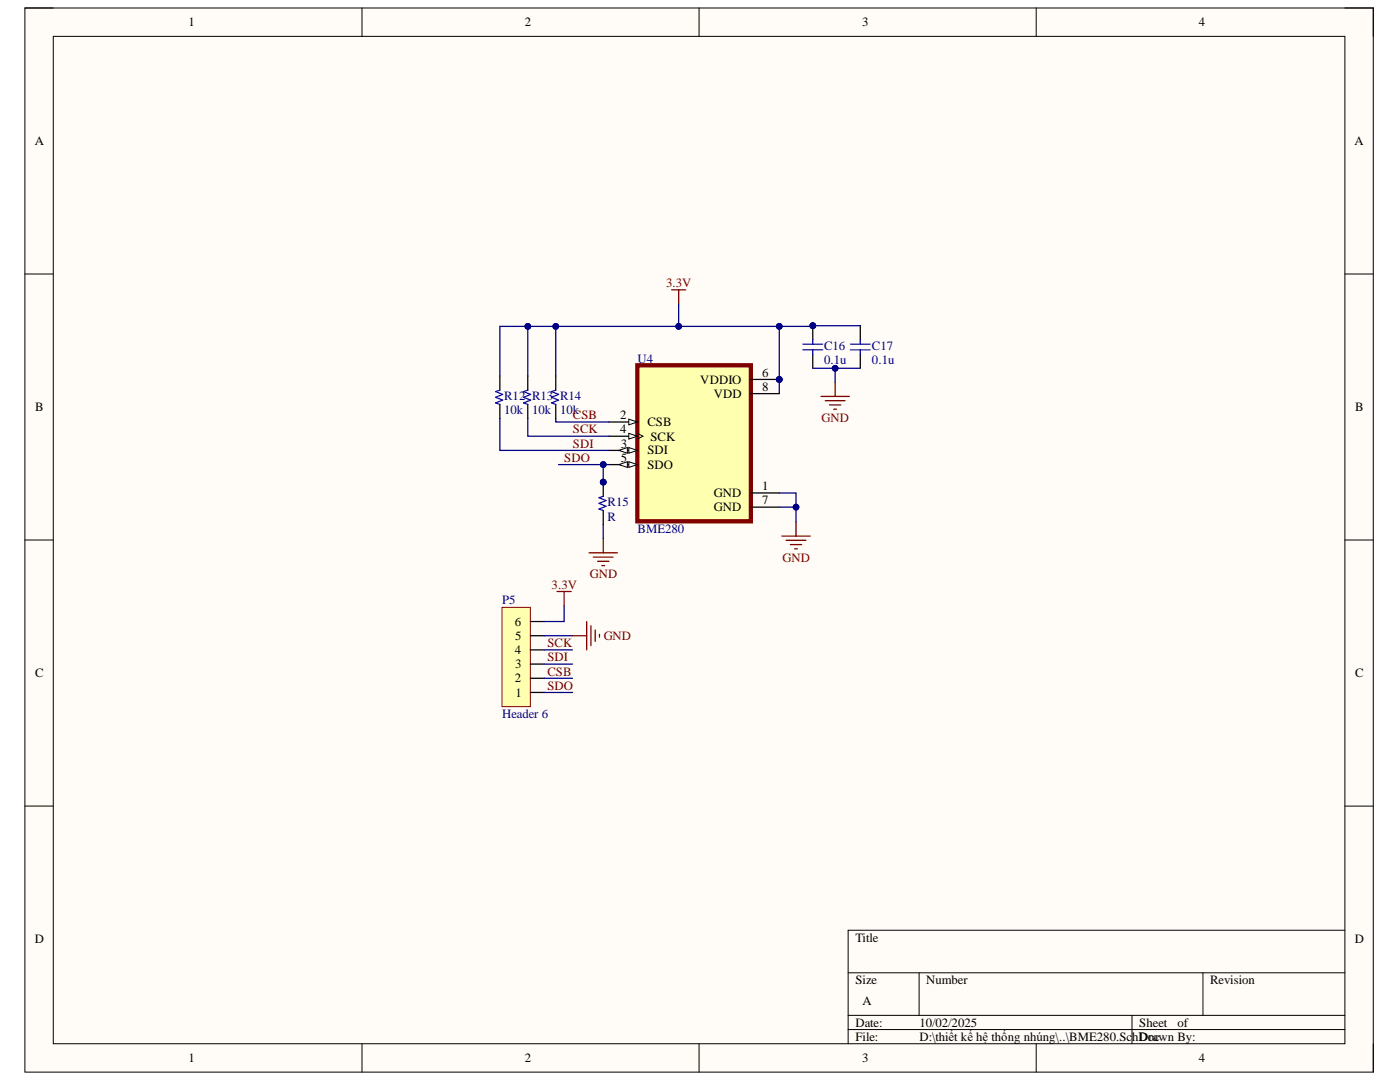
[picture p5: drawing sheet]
<svg xmlns="http://www.w3.org/2000/svg" width="279mm" height="216mm" viewBox="0 0 279 216" stroke-linecap="round" stroke-linejoin="round" font-family="sans-serif">
<path d="M5 1.6h269.1v212.3h-269.1z" fill-rule="evenodd" fill="#fffcf8"/>
<path d="M5 1.6h269.1v212.3h-269.1z" fill="none" stroke="#000" stroke-width=".2"/>
<path d="M10.6 7.3h257.8v201h-257.8z" fill-rule="evenodd" fill="#fffcf8"/>
<g fill="none" stroke="#000" stroke-width=".2">
<path d="M5 1.6h5.6M10.6 7.3h257.8v201h-257.8zM72.2 1.6v5.7M139.5 1.6v5.7M206.8 1.6v5.7M268.4 1.6h5.7v5.7M5 54.7h5.6M268.4 54.7h5.7M5 107.8h5.6M268.4 107.8h5.7M5 160.8h5.6M268.4 160.8h5.7"/>
<path d="M169.3 194.1h99.1M183.4 194.1v8.5M240.1 194.1v8.5M268.4 185.6h-99.1v22.7M72.2 208.3v5.6M139.5 208.3v5.6M169.3 202.6h99.1M169.3 205.4h99.1M206.8 208.3v5.6M225.9 202.6v5.7M274.1 208.3v5.6"/>
</g>
<circle cx="155.5" cy="75.7" r=".57" fill="#000080"/>
<circle cx="155.5" cy="75.7" r=".57" fill="none" stroke="#000080" stroke-width=".2"/>
<path d="M127.2 72.9h22.7v31.1h-22.7z" fill-rule="evenodd" fill="#ffffb0"/>
<path d="M127.2 72.9h22.7v31.1h-22.7z" fill="none" stroke="#800000" stroke-width=".84"/>
<path d="M121.5 84.2h5.7" fill="none" stroke="#000" stroke-width=".25"/>
<path d="M125.5 83.6l1.7 .6-1.7 .6z" fill="#f8fcff"/>
<path d="M125.5 83.6l1.7 .6-1.7 .6z" fill="none" stroke="#000" stroke-width=".2"/>
<path d="M121.5 87h5.7" fill="none" stroke="#000" stroke-width=".25"/>
<path d="M125.5 86.5l1.7 .5-1.7 .6z" fill="#f8fcff"/>
<path d="M125.5 86.5l1.7 .5-1.7 .6zM127.2 86.5l1.1 .5-1.1 .6" fill="none" stroke="#000" stroke-width=".2"/>
<path d="M121.5 89.9h5.7M121.5 92.7h5.7" fill="none" stroke="#000" stroke-width=".25"/>
<path d="M125.5 92.1l1.7 .6-1.7 .6z" fill="#f8fcff"/>
<path d="M125.5 92.1l1.7 .6-1.7 .6z" fill="none" stroke="#000" stroke-width=".2"/>
<path d="M123.5 92.7l1.7-.6v1.2z" fill="#f8fcff"/>
<path d="M123.5 92.7l1.7-.6v1.2z" fill="none" stroke="#000" stroke-width=".2"/>
<path d="M149.9 75.7h5.6" fill="none" stroke="#000" stroke-width=".25"/>
<circle cx="155.5" cy="75.7" r=".57" fill="#000080"/>
<circle cx="155.5" cy="75.7" r=".57" fill="none" stroke="#000080" stroke-width=".2"/>
<g fill="none" stroke="#000" stroke-width=".25">
<path d="M99.8 75v2.9M105.3 75v2.9M110.9 75v2.9M149.9 78.5h5.6M162.2 70.7v2.8M171.7 65v2.8M171.7 70.7v2.8M99.8 80.7v2.8M105.3 80.7v2.8M110.9 80.7v2.8M149.9 98.4h5.6M120.4 101.9v2.8"/>
<path d="M149.9 101.2h5.6"/>
</g>
<path d="M99.8 77.9l-.9 .2 1.4 .6-1.4 .6 1.4 .5-1.4 .6 .9 .3M105.3 77.9l-.8 .2 1.4 .6-1.4 .6 1.4 .5-1.4 .6 .8 .3M110.9 77.9l-.8 .2 1.4 .6-1.4 .6 1.4 .5-1.4 .6 .8 .3M160.2 69.8h4M160.2 68.7h4M162.2 67.8v.9M162.2 69.8v.9M169.7 69.8h4M169.7 68.7h4M171.7 67.8v.9M171.7 69.8v.9M119.5 99.3l1.5 .6-1.5 .5 1.5 .6-1.5 .6 .9 .3" fill="none" stroke="#00f" stroke-width=".25"/>
<path d="M100.2 121.2h5.6v19.8h-5.6z" fill-rule="evenodd" fill="#ffffb0"/>
<path d="M100.2 121.2h5.6v19.8h-5.6z" fill="none" stroke="#800000" stroke-width=".2"/>
<path d="M105.8 138.2h2.9M105.8 135.3h2.9M105.8 132.5h2.9M105.8 129.7h2.9M105.8 126.8h2.9M105.8 124h2.9" fill="none" stroke="#000" stroke-width=".25"/>
<path d="M134 57.8h2.9M135.4 57.8v2.9M163.8 79.1h5.7M164.7 80h4M166.7 76.3v2.8M165.5 80.8h2.3M166.4 81.6h.6M117.6 110.3h5.6M118.4 111.2h4M119.3 112h2.2M120.1 112.9h.6M120.4 107.5v2.8" fill="none" stroke="#800000" stroke-width=".25"/>
<path d="M166.7 73.5v2.8" fill="none" stroke="#000080" stroke-width=".25"/>
<circle cx="166.7" cy="73.5" r=".57" fill="#000080"/>
<circle cx="166.7" cy="73.5" r=".57" fill="none" stroke="#000080" stroke-width=".2"/>
<path d="M120.4 92.7v3.6" fill="none" stroke="#000080" stroke-width=".25"/>
<circle cx="120.4" cy="92.7" r=".57" fill="#000080"/>
<circle cx="120.4" cy="92.7" r=".57" fill="none" stroke="#000080" stroke-width=".2"/>
<path d="M171.7 65l-16.2 .1v13.4M120.4 104.7v2.8" fill="none" stroke="#000080" stroke-width=".25"/>
<circle cx="155.5" cy="65.1" r=".57" fill="#000080"/>
<circle cx="155.5" cy="65.1" r=".57" fill="none" stroke="#000080" stroke-width=".2"/>
<circle cx="155.5" cy="75.7" r=".57" fill="#000080"/>
<circle cx="155.5" cy="75.7" r=".57" fill="none" stroke="#000080" stroke-width=".2"/>
<path d="M105.3 65.1v9.9M99.8 83.5v6.4h21.7M105.3 83.5v3.5h16.2M110.9 83.5v.7h10.6" fill="none" stroke="#000080" stroke-width=".25"/>
<circle cx="105.3" cy="65.1" r=".57" fill="#000080"/>
<circle cx="105.3" cy="65.1" r=".57" fill="none" stroke="#000080" stroke-width=".2"/>
<path d="M110.9 65.1v9.9" fill="none" stroke="#000080" stroke-width=".25"/>
<circle cx="110.9" cy="65.1" r=".57" fill="#000080"/>
<circle cx="110.9" cy="65.1" r=".57" fill="none" stroke="#000080" stroke-width=".2"/>
<path d="M135.4 60.7v4.4" fill="none" stroke="#000080" stroke-width=".25"/>
<circle cx="135.4" cy="65.1" r=".57" fill="#000080"/>
<circle cx="135.4" cy="65.1" r=".57" fill="none" stroke="#000080" stroke-width=".2"/>
<path d="M156 107h5.7M156.9 107.8h3.9M157.7 108.7h2.3M158.6 109.5h.5M158.9 104.1v2.9" fill="none" stroke="#800000" stroke-width=".25"/>
<path d="M155.5 101.2h3.4v2.9" fill="none" stroke="#000080" stroke-width=".25"/>
<circle cx="158.9" cy="101.2" r=".57" fill="#000080"/>
<circle cx="158.9" cy="101.2" r=".57" fill="none" stroke="#000080" stroke-width=".2"/>
<path d="M155.5 98.4h3.4v2.8" fill="none" stroke="#000080" stroke-width=".25"/>
<circle cx="158.9" cy="101.2" r=".57" fill="#000080"/>
<circle cx="158.9" cy="101.2" r=".57" fill="none" stroke="#000080" stroke-width=".2"/>
<path d="M155.5 65.1h-55.7v9.9M108.7 126.8h5.6M108.7 129.7h5.6M108.7 132.5h5.6M108.7 135.3h5.6M108.7 138.2h5.6M112.6 120.9v3.1h-3.9" fill="none" stroke="#000080" stroke-width=".25"/>
<path d="M111.2 118h2.8M112.6 118v2.9M114.3 126.8h2.8M117.1 124v5.7M117.9 124.9v3.9M118.8 125.7v2.3M119.6 126.6v.5" fill="none" stroke="#800000" stroke-width=".25"/>
<circle cx="105.3" cy="65.1" r=".57" fill="#000080"/>
<circle cx="105.3" cy="65.1" r=".57" fill="none" stroke="#000080" stroke-width=".2"/>
<circle cx="110.9" cy="65.1" r=".57" fill="#000080"/>
<circle cx="110.9" cy="65.1" r=".57" fill="none" stroke="#000080" stroke-width=".2"/>
<circle cx="135.4" cy="65.1" r=".57" fill="#000080"/>
<circle cx="135.4" cy="65.1" r=".57" fill="none" stroke="#000080" stroke-width=".2"/>
<circle cx="155.5" cy="65.1" r=".57" fill="#000080"/>
<circle cx="155.5" cy="65.1" r=".57" fill="none" stroke="#000080" stroke-width=".2"/>
<path d="M111.5 92.7h10" fill="none" stroke="#000080" stroke-width=".25"/>
<circle cx="120.4" cy="92.7" r=".57" fill="#000080"/>
<circle cx="120.4" cy="92.7" r=".57" fill="none" stroke="#000080" stroke-width=".2"/>
<path d="M162.2 73.5h9.5" fill="none" stroke="#000080" stroke-width=".25"/>
<circle cx="166.7" cy="73.5" r=".57" fill="#000080"/>
<circle cx="166.7" cy="73.5" r=".57" fill="none" stroke="#000080" stroke-width=".2"/>
<g font-size="3.9" fill="#000080">
<text x="161.6" y="67.2">PIC1602</text>
<text x="119.6" y="98.3">PIR1502</text>
</g>
<g font-size="2.5">
<text x="37.6" y="5.2">1</text>
<text x="104.8" y="5.2">2</text>
<text x="172.1" y="5.2">3</text>
<text x="239.3" y="5.2">4</text>
<text x="6.9" y="29">A</text>
<text x="270.3" y="29">A</text>
<text x="139.8" y="76.6">VDDIO</text>
<text x="152.1" y="75.1">6</text>
<text x="7" y="82.1">B</text>
<text x="123.8" y="83.7">2</text>
<text x="142.5" y="79.4">VDD</text>
<text x="152.1" y="78">8</text>
<text x="270.5" y="82.1">B</text>
<text x="123.8" y="86.5">4</text>
<text x="123.9" y="89.3">3</text>
<text x="129.2" y="85">CSB</text>
<text x="129.8" y="87.9">SCK</text>
<text x="123.9" y="92.1">5</text>
<text x="129.2" y="90.7">SDI</text>
<text x="129.2" y="93.6">SDO</text>
<text x="142.5" y="99.2">GND</text>
<text x="152.1" y="97.8">1</text>
<text x="152.1" y="100.7">7</text>
<text x="142.5" y="102">GND</text>
<text x="102.7" y="124.8">6</text>
<text x="102.7" y="130.5">4</text>
<text x="102.8" y="127.7">5</text>
<text x="7" y="135.1">C</text>
<text x="102.7" y="136.2">2</text>
<text x="102.8" y="133.4">3</text>
<text x="270.5" y="135.1">C</text>
<text x="102.9" y="139">1</text>
<text x="6.9" y="188.2">D</text>
<text x="170.7" y="187.9">Title</text>
<text x="270.4" y="188.2">D</text>
<text x="170.7" y="196.4">Size</text>
<text x="184.8" y="196.4">Number</text>
<text x="241.5" y="196.4">Revision</text>
<text x="172.1" y="200.6">A</text>
<text x="170.7" y="204.9">Date:</text>
<text x="170.7" y="207.7">File:</text>
<text x="183.5" y="204.9">10/02/2025</text>
<text x="183.5" y="207.7">D:\thiết kế hệ thống nhúng\..\BME280.Sc</text>
<text x="225.9" y="207.7">hDoc</text>
<text x="227.4" y="204.9">Sheet</text>
<text x="229.2" y="207.7">rawn By:</text>
<text x="235" y="204.9">of</text>
<text x="37.6" y="212">1</text>
<text x="104.8" y="212">2</text>
<text x="172.1" y="212">3</text>
<text x="239.3" y="212">4</text>
</g>
<g font-size="2.5" fill="#800000">
<text x="132.9" y="57.3">3.3V</text>
<text x="114.3" y="83.7">CSB</text>
<text x="114.3" y="86.5">SCK</text>
<text x="114.3" y="89.3">SDI</text>
<text x="163.9" y="84.2">GND</text>
<text x="112.6" y="92.1">SDO</text>
<text x="156.2" y="112.1">GND</text>
<text x="110.1" y="117.5">3.3V</text>
<text x="117.7" y="115.4">GND</text>
<text x="109.2" y="129.1">SCK</text>
<text x="109.2" y="131.9">SDI</text>
<text x="120.5" y="127.7">GND</text>
<text x="109.2" y="134.8">CSB</text>
<text x="109.2" y="137.6">SDO</text>
</g>
<g font-size="2.5" fill="#000080">
<text x="164.5" y="69.8">C16</text>
<text x="174" y="69.8">C17</text>
<text x="127.3" y="72.3">U4</text>
<text x="164.5" y="72.6">0.1u</text>
<text x="174" y="72.6">0.1u</text>
<text x="100.6" y="79.9">R12 R13 R14</text>
<text x="100.6" y="82.7">10k</text>
<text x="106.2" y="82.7">10k</text>
<text x="111.8" y="82.7">10k</text>
<text x="121.2" y="101">R15</text>
<text x="121.2" y="103.9">R</text>
<text x="127.3" y="106.3">BME280</text>
<text x="100.2" y="120.6">P5</text>
<text x="100.2" y="143.2">Header 6</text>
</g>
<text font-size="1.4" x="121" y="90.2">PIU403</text>
</svg>
